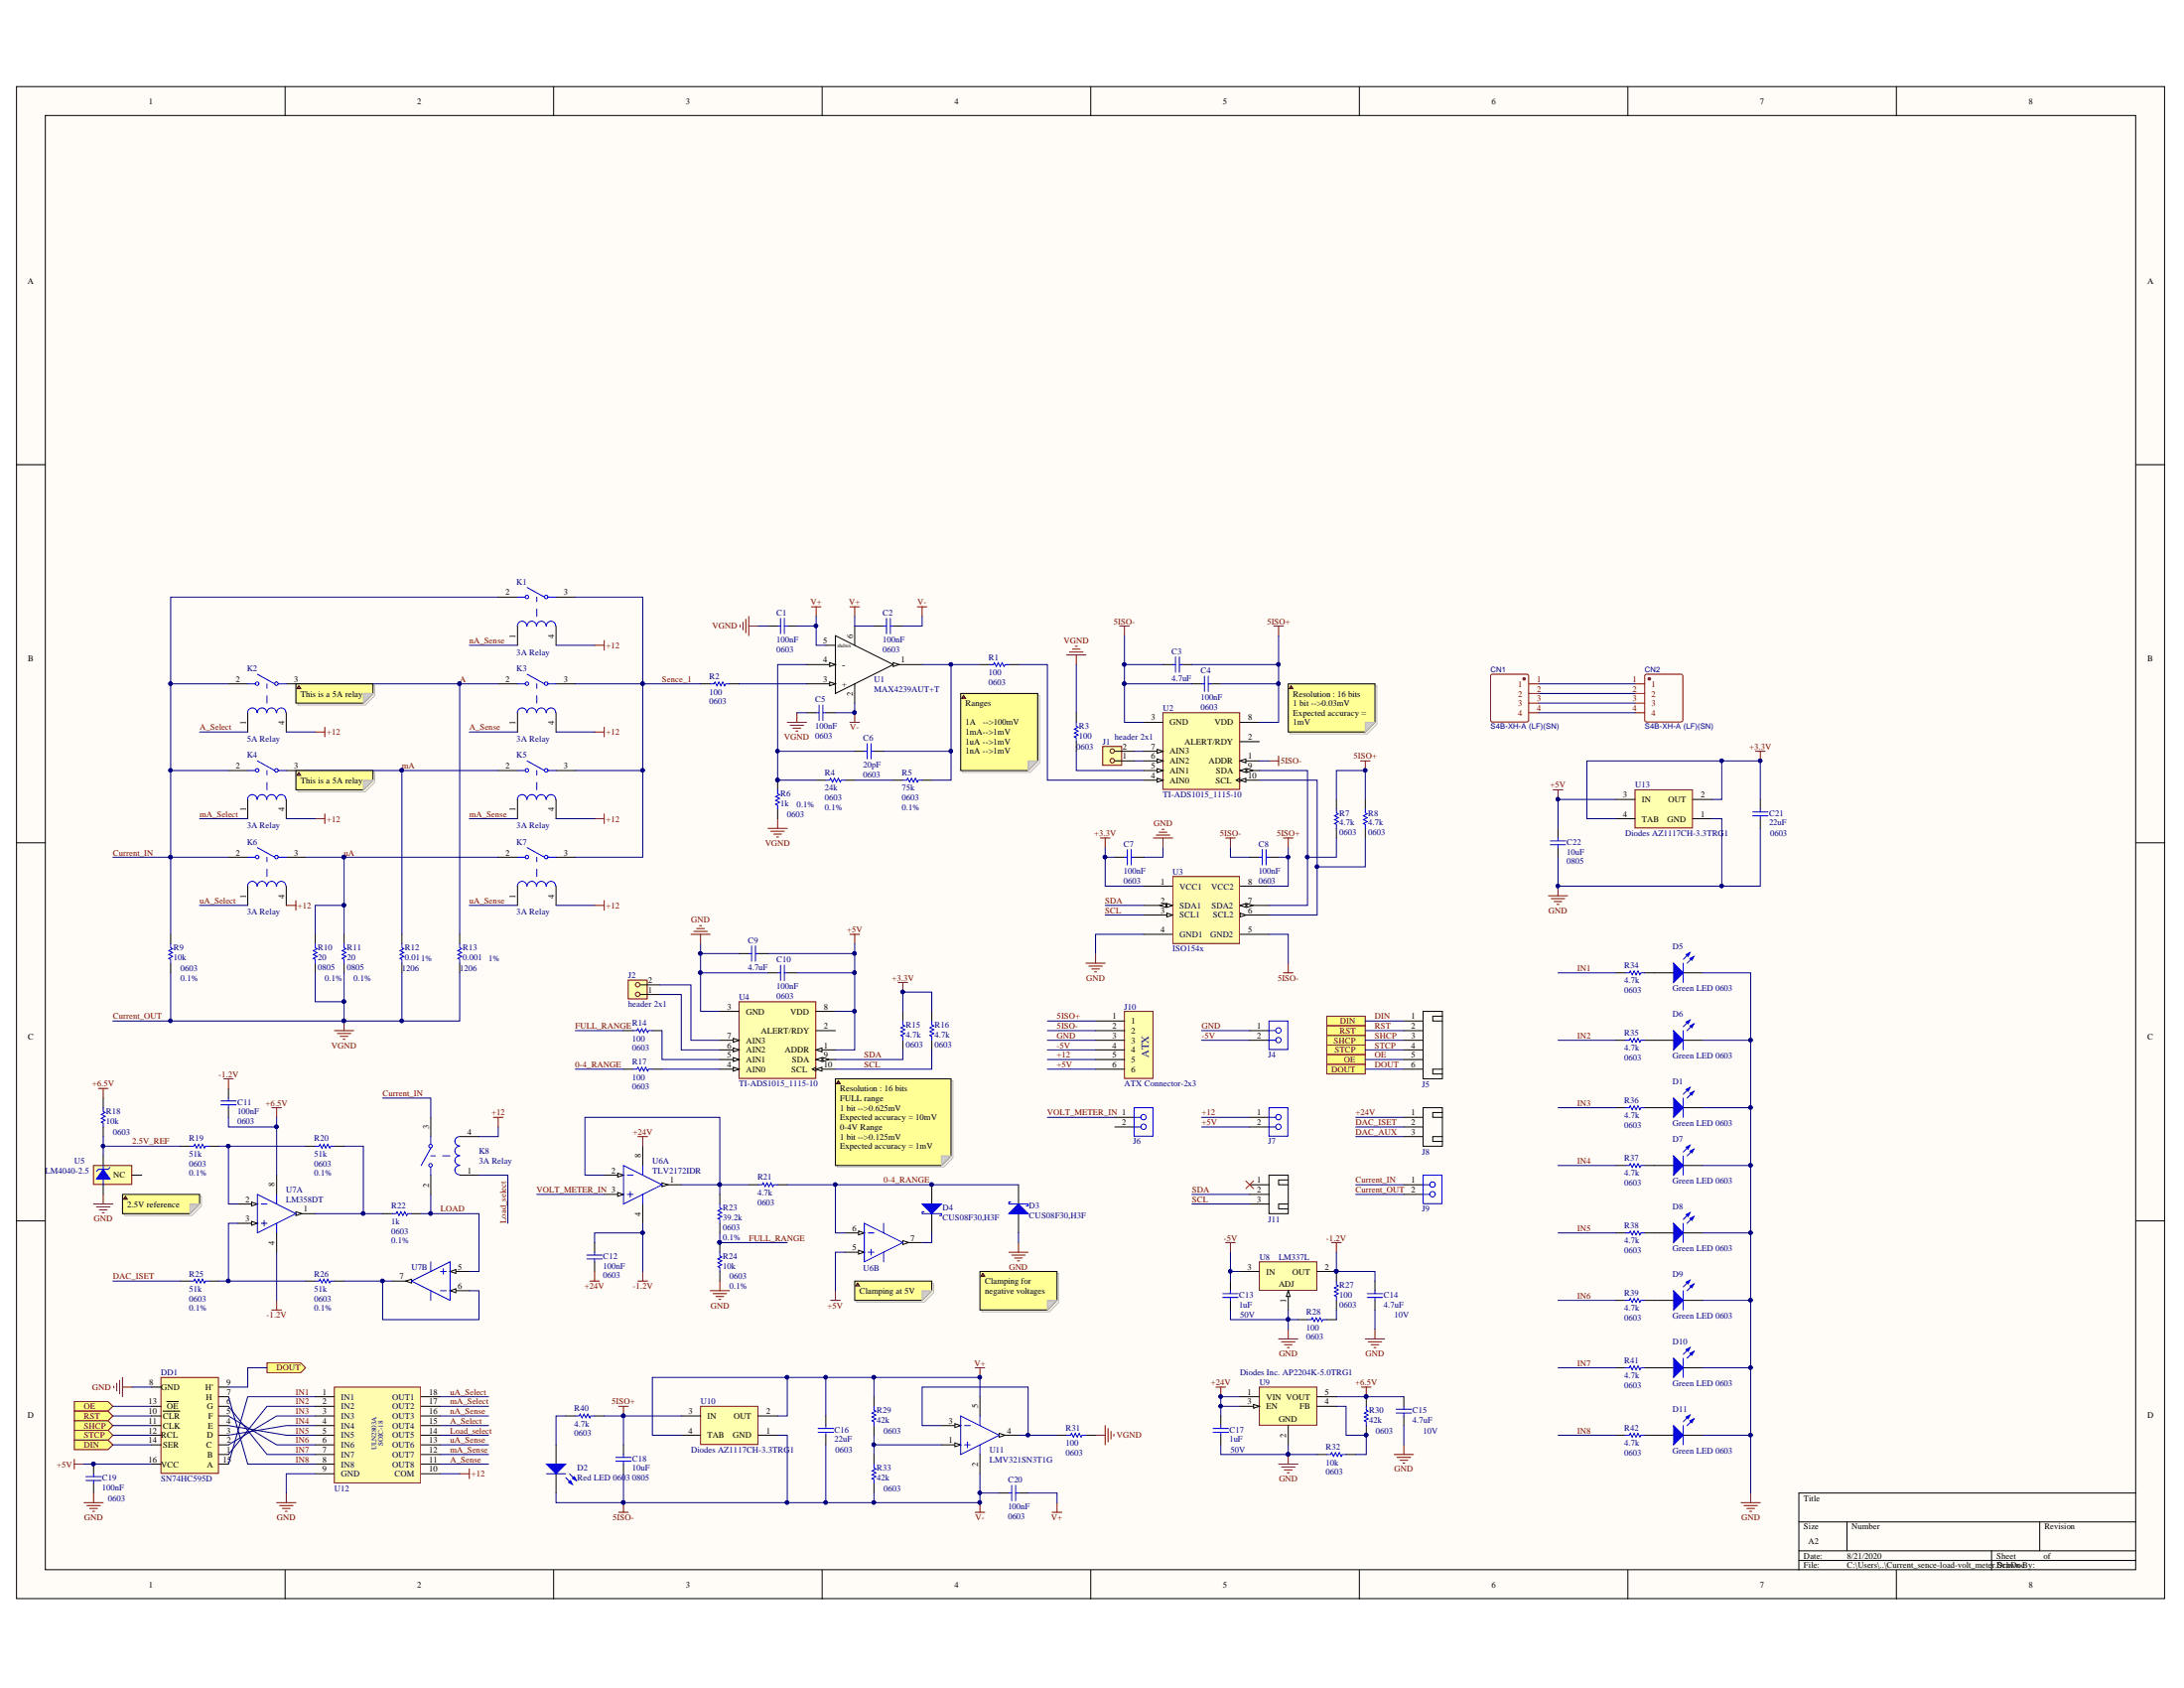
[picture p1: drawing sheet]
# Altium project Current_sence_unit.PrjPcb
1 sheet, 109 parts. Net scope: flat (ports and power ports of the same name join across sheets).
Board file: PCB_V1.PcbDoc

## Sheet Current_sence-load-volt_meter.SchDoc
size C

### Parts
C1  100nF  Package / Case: 0603  [CAPC1608X09N]
C2  100nF  Package / Case: 0603  [CAPC1608X09N]
C3  4.7uF  [CAPC1608X09N]
C4  100nF  Package / Case: 0603  [CAPC1608X09N]
C5  100nF  Package / Case: 0603  [CAPC1608X09N]
C6  20pF  Package / Case: 0603  [CAPC1608X09N]
C7  100nF  Package / Case: 0603  [CAPC1608X09N]
C8  100nF  Package / Case: 0603  [CAPC1608X09N]
C9  4.7uF  [CAPC1608X09N]
C10  100nF  Package / Case: 0603  [CAPC1608X09N]
C11  100nF  Package / Case: 0603  [CAPC1608X09N]
C12  100nF  Package / Case: 0603  [CAPC1608X09N]
C13  1uF  Voltage-Rated: 50V  [CAPC1608X09N]
C14  4.7uF  Voltage-Rated: 10V  [CAPC1608X09N]
C15  4.7uF  Voltage-Rated: 10V  [CAPC1608X09N]
C16  22uF  Package / Case: 0603  [CAPC1608X09N]
C17  1uF  Voltage-Rated: 50V  [CAPC1608X09N]
C18  10uF  Package / Case: 0805  [C0805]
C19  100nF  Package / Case: 0603  [CAPC1608X09N]
C20  100nF  Package / Case: 0603  [CAPC1608X09N]
C21  22uF  Package / Case: 0603  [CAPC1608X09N]
C22  10uF  Package / Case: 0805  [C0805]
CN1  S4B-XH-A (LF)(SN)  [CONN-TH_S4B-XH-A (LF)(SN)]
CN2  S4B-XH-A (LF)(SN)  [CONN-TH_S4B-XH-A (LF)(SN)]
D1  Green LED 0603  [0603LED_GEN]
D2  Red LED 0603  [0603LED_GEN]
D3  CUS08F30,H3F  [PCB-7qpkjsjx5cjbarp1o0hc-1]
D4  CUS08F30,H3F  [PCB-7qpkjsjx5cjbarp1o0hc-1]
D5  Green LED 0603  [0603LED_GEN]
D6  Green LED 0603  [0603LED_GEN]
D7  Green LED 0603  [0603LED_GEN]
D8  Green LED 0603  [0603LED_GEN]
D9  Green LED 0603  [0603LED_GEN]
D10  Green LED 0603  [0603LED_GEN]
D11  Green LED 0603  [0603LED_GEN]
DD1  SN74HC595D  [PCB-72k1vk0k27b6qyyenbg0-1]
J1  header 2x1  [PCB-55llon6gpk2h6a06nz0l-1]
J2  header 2x1  [PCB-55llon6gpk2h6a06nz0l-1]
J4  DB126V-5.0-2P-GN  [PCB-kiok1jlp9o9fcwf1wwvf-1]  (value not drawn)
J5  JST S6B-XH-A  [JST S6B-XH-A]  (value not drawn)
J6  DB126V-5.0-2P-GN  [PCB-kiok1jlp9o9fcwf1wwvf-1]  (value not drawn)
J7  DB126V-5.0-2P-GN  [PCB-kiok1jlp9o9fcwf1wwvf-1]  (value not drawn)
J8  CN-1P-M-R3  [JST-S3B-XH-A(LF)(SN)_V]  (value not drawn)
J9  DB126V-5.0-2P-GN  [PCB-kiok1jlp9o9fcwf1wwvf-1]  (value not drawn)
J10  ATX Connector-2x3  [30300060]
J11  CN-1P-M-R3  [JST-S3B-XH-A(LF)(SN)_V]  (value not drawn)
K1  3A Relay  [PCB-ei6nokn2irsc2a7yt94x-1]
K2  5A Relay  [PCB-ei6nokn2irsc2a7yt94x-1]
K3  3A Relay  [PCB-ei6nokn2irsc2a7yt94x-1]
K4  3A Relay  [PCB-ei6nokn2irsc2a7yt94x-1]
K5  3A Relay  [PCB-ei6nokn2irsc2a7yt94x-1]
K6  3A Relay  [PCB-ei6nokn2irsc2a7yt94x-1]
K7  3A Relay  [PCB-ei6nokn2irsc2a7yt94x-1]
K8  3A Relay  [PCB-ei6nokn2irsc2a7yt94x-1]
R1  100  Package / Case: 0603  [gen0603-2]
R2  100  Package / Case: 0603  [gen0603-2]
R3  100  Package / Case: 0603  [gen0603-2]
R4  24k  Package / Case: 0603  Resistance Tolerance: 0.1%  [gen0603-2]
R5  75k  Package / Case: 0603  Resistance Tolerance: 0.1%  [gen0603-2]
R6  1k  Package / Case: 0603  Resistance Tolerance: 0.1%  [gen0603-2]
R7  4.7k  Package / Case: 0603  [gen0603-2]
R8  4.7k  Package / Case: 0603  [gen0603-2]
R9  10k  Package / Case: 0603  Resistance Tolerance: 0.1%  [gen0603-2]
R10  20  Package / Case: 0805  Resistance Tolerance: 0.1%  [PCB-p5gaxfzqzpvl2g018b4o-1]
R11  10  Package / Case: 1206  Resistance Tolerance: 0.05%  [RESC3116X07M]
R12  0.01  Package / Case: 1206  Resistance Tolerance: 1%  [RESC3116X07M]
R13  0.001  Package / Case: 1206  Resistance Tolerance: 1%  [RESC3116X07M]
R14  100  Package / Case: 0603  [gen0603-2]
R15  4.7k  Package / Case: 0603  [gen0603-2]
R16  4.7k  Package / Case: 0603  [gen0603-2]
R17  100  Package / Case: 0603  [gen0603-2]
R18  10k  Package / Case: 0603  [gen0603-2]
R19  51k  Package / Case: 0603  Resistance Tolerance: 0.1%  [gen0603-2]
R20  51k  Package / Case: 0603  Resistance Tolerance: 0.1%  [gen0603-2]
R21  4.7k  Package / Case: 0603  [gen0603-2]
R22  1k  Package / Case: 0603  Resistance Tolerance: 0.1%  [gen0603-2]
R23  39.2k  Package / Case: 0603  Resistance Tolerance: 0.1%  [gen0603-2]
R24  10k  Package / Case: 0603  Resistance Tolerance: 0.1%  [gen0603-2]
R25  51k  Package / Case: 0603  Resistance Tolerance: 0.1%  [gen0603-2]
R26  51k  Package / Case: 0603  Resistance Tolerance: 0.1%  [gen0603-2]
R27  100  Package / Case: 0603  [gen0603-2]
R28  100  Package / Case: 0603  [gen0603-2]
R29  42k  Package / Case: 0603  [gen0603-2]
R30  42k  Package / Case: 0603  [gen0603-2]
R31  100  Package / Case: 0603  [gen0603-2]
R32  10k  Package / Case: 0603  [gen0603-2]
R33  42k  Package / Case: 0603  [gen0603-2]
R34  4.7k  Package / Case: 0603  [gen0603-2]
R35  4.7k  Package / Case: 0603  [gen0603-2]
R36  4.7k  Package / Case: 0603  [gen0603-2]
R37  4.7k  Package / Case: 0603  [gen0603-2]
R38  4.7k  Package / Case: 0603  [gen0603-2]
R39  4.7k  Package / Case: 0603  [gen0603-2]
R40  4.7k  Package / Case: 0603  [gen0603-2]
R41  4.7k  Package / Case: 0603  [gen0603-2]
R42  4.7k  Package / Case: 0603  [gen0603-2]
U1  MAX4239AUT+T  [MF06A_N]
U2  TI-ADS1015_1115-10  [PCB-gqbslbs1r8rxldsn6t09-1]
U3  ISO154x  [SOIC127P600X265-8N]
U4  TI-ADS1015_1115-10  [PCB-gqbslbs1r8rxldsn6t09-1]
U5  LM4040-2.5  [MF03A_N]
U6  TLV2172IDR  [SOIC-OA8_M]  (parts A,B of 2)
U7  LM358DT  [SOIC-OA8_M]  (parts A,B of 2)
U8  LM337L  [Z03A]
U9  Diodes Inc. AP2204K-5.0TRG1  [PCB-iw3p7s72x6qbi5zew47f-1]
U10  Diodes AZ1117CH-3.3TRG1  [PCB-15095235-1]
U11  LMV321SN3T1G  [ONSC-TSOP-5-483-02_V]
U12  ULN2803A (SOIC-18)  [PCB-gcdku7p92m9mz9ih2yin-1]  (value not drawn)
U13  Diodes AZ1117CH-3.3TRG1  [PCB-15095235-1]

### Ports
DIN, DIN (in), DOUT, DOUT (out), OE, OE (in), RST, RST (in), SHCP, SHCP (in), STCP, STCP (in)

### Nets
5ISO+: C3.1 C4.1 C8.2 C18.2 J10.1 R7.1 R8.1 R40.2 U2.8(VDD) U3.8(VCC2) U10.3(IN)
5ISO-: C2.1 C3.2 C4.2 C5.1 C8.1 C16.1 C18.1 C20.2 D2.2(K) J10.2 R33.1 U1.2(V-) U2.1(ADDR) U2.3(GND) U3.5(GND2) U10.1(GND) U11.2(V-)  [also labelled V-]
+3.3V: C7.2 C21.2 R15.1 R16.1 U3.1(VCC1) U13.2(OUT) U13.4(TAB)
+5V: C9.1 C10.1 C19.2 C22.2 DD1.16(VCC) J7.2 J10.6 U4.1(ADDR) U4.8(VDD) U6.5(INB+) U13.3(IN)
+6.5V: C11.2 C15.2 R18.2 R30.2 U7.8(VCC) U9.5(VOUT)
+12: J7.1 J10.5 K1.4 K2.4 K3.4 K4.4 K5.4 K6.4 K7.4 K8.4 U12.10(COM)
+24V: C12.2 C17.2 J8.1 U6.8(VCC) U9.1(VIN) U9.3(EN)
-1.2V: C11.1 C12.1 C14.2 R27.1 U6.4(VEE/GND) U7.4(VEE/GND) U8.2(OUT)
-5V: C13.2 J4.2 J10.4 U8.3(IN)
Current_OUT: C1.2 C5.2 J9.2 R3.2 R6.1 R9.1 R10.1 R11.1 R12.1 R13.1 R31.1  [also labelled VGND]
GND: C7.1 C9.2 C10.2 C13.1 C14.1 C15.1 C17.1 C19.1 C21.1 C22.1 D1.2(K) D3.2(A) D5.2(K) D6.2(K) D7.2(K) D8.2(K) D9.2(K) D10.2(K) D11.2(K) DD1.8(GND) J4.1 J10.3 R24.1 R28.2 R32.2 U3.4(GND1) U4.3(GND) U5.2(-V) U8.1(ADJ) U9.2(GND) U12.9(GND) U13.1(GND)
V+: C1.1 C2.2 C16.2 C20.1 R29.2 U1.5(shdwn) U10.2(OUT) U10.4(TAB) U11.5(V+)
0-4_RANGE: D3.1(K) D4.2(A) R17.2 R21.1 U6.6(INB-)
2.5V_REF: R18.1 R19.1 U5.1(+V)
A: K2.3 K3.2 R13.2
A_Select: K2.1 U12.15(OUT4)
A_Sense: K3.1 U12.11(OUT8)
Current_IN: J9.1 K1.2 K2.2 K4.2 K6.2 K8.3 R9.2
DAC_AUX: J8.3
DAC_ISET: J8.2 R25.1
DIN: DD1.14(SER) J5.1 ; port DIN
DOUT: DD1.9(H') J5.6 ; port DOUT
FULL_RANGE: R14.2 R23.1 R24.2
IN1: DD1.15(A) R34.1 U12.1(IN1)
IN2: DD1.1(B) R35.1 U12.2(IN2)
IN3: DD1.2(C) R36.1 U12.3(IN3)
IN4: DD1.3(D) R37.1 U12.4(IN4)
IN5: DD1.4(E) R38.1 U12.5(IN5)
IN6: DD1.5(F) R39.1 U12.6(IN6)
IN7: DD1.6(G) R41.1 U12.7(IN7)
IN8: DD1.7(H) R42.1 U12.8(IN8)
LOAD: K8.2 R22.1 U7.5(INB+)
Load_select: K8.1 U12.14(OUT5)
mA: K4.3 K5.2 R12.2
mA_Select: K4.1 U12.17(OUT2)
mA_Sense: K5.1 U12.12(OUT7)
nA_Sense: K1.1 U12.16(OUT3)
OE: DD1.13(~{OE}) J5.5 ; port OE
RST: DD1.10(~{CLR}) J5.2 ; port RST
SCL: J11.3 R16.2 U3.3(SCL1) U4.10(SCL)
SDA: J11.2 R15.2 U3.2(SDA1) U4.9(SDA)
Sence_1: K1.3 K3.3 K5.3 K7.3 R2.2
SHCP: DD1.11(CLK) J5.3 ; port SHCP
STCP: DD1.12(RCL) J5.4 ; port STCP
uA: K6.3 K7.2 R10.2 R11.2
uA_Select: K6.1 U12.18(OUT1)
uA_Sense: K7.1 U12.13(OUT6)
VOLT_METER_IN: J6.1 U6.3(INA+)
NetC6_1: C6.1 R1.2 R5.1 U1.1
NetC6_2: C6.2 R4.2 R6.2 U1.4(-)
NetCN1_1: CN1.1 CN2.1
NetCN1_2: CN1.2 CN2.2
NetCN1_3: CN1.3 CN2.3
NetCN1_4: CN1.4 CN2.4
NetD1_1: D1.1(A) R36.2
NetD2_1: D2.1(A) R40.1
NetD4_1: D4.1(K) U6.7(OUTB)
NetD5_1: D5.1(A) R34.2
NetD6_1: D6.1(A) R35.2
NetD7_1: D7.1(A) R37.2
NetD8_1: D8.1(A) R38.2
NetD9_1: D9.1(A) R39.2
NetD10_1: D10.1(A) R41.2
NetD11_1: D11.1(A) R42.2
NetJ1_1: J1.1 U2.6(AIN2)
NetJ1_2: J1.2 U2.7(AIN3)
NetJ2_1: J2.1 U4.6(AIN2)
NetJ2_2: J2.2 U4.7(AIN3)
NetR1_1: R1.1 U2.4(AIN0)
NetR2_1: R2.1 U1.3(+)
NetR3_1: R3.1 U2.5(AIN1)
NetR4_1: R4.1 R5.2
NetR7_2: R7.2 U2.9(SDA) U3.7(SDA2)
NetR8_2: R8.2 U2.10(SCL) U3.6(SCL2)
NetR14_1: R14.1 U4.5(AIN1)
NetR17_1: R17.1 U4.4(AIN0)
NetR19_2: R19.2 R20.1 U7.2(INA-)
NetR20_2: R20.2 R22.2 U7.1(OUTA)
NetR21_2: R21.2 R23.2 U6.1(OUTA) U6.2(INA-)
NetR25_2: R25.2 R26.1 U7.3(INA+)
NetR26_2: R26.2 U7.6(INB-) U7.7(OUTB)
NetR27_2: R27.2 R28.1
NetR29_1: R29.1 R33.2 U11.1(IN+)
NetR30_1: R30.1 R32.1 U9.4(FB)
NetR31_2: R31.2 U11.3(IN-) U11.4(OUT)

Not connected (* = marked no-connect by the designer): J6 2; J11 1*; U1 6(V+); U2 2(ALERT/RDY); U4 2(ALERT/RDY); U5 3(NC)

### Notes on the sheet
- (near K2) This is a 5A relay
- Resolution : 16 bits
  1 bit -->0.03mV
  Expected accuracy = 1mV
- (near K4) This is a 5A relay
- Ranges
  1A   -->100mV
  1mA-->1mV
  1uA -->1mV
  1nA -->1mV
- (near U4) Resolution : 16 bits
  FULL range
  1 bit -->0.625mV
  Expected accuracy = 10mV
  0-4V Range
  1 bit -->0.125mV
  Expected accuracy = 1mV
- (near U5) 2.5V reference
- (near U6) Clamping at 5V
- Clamping for negative voltages
